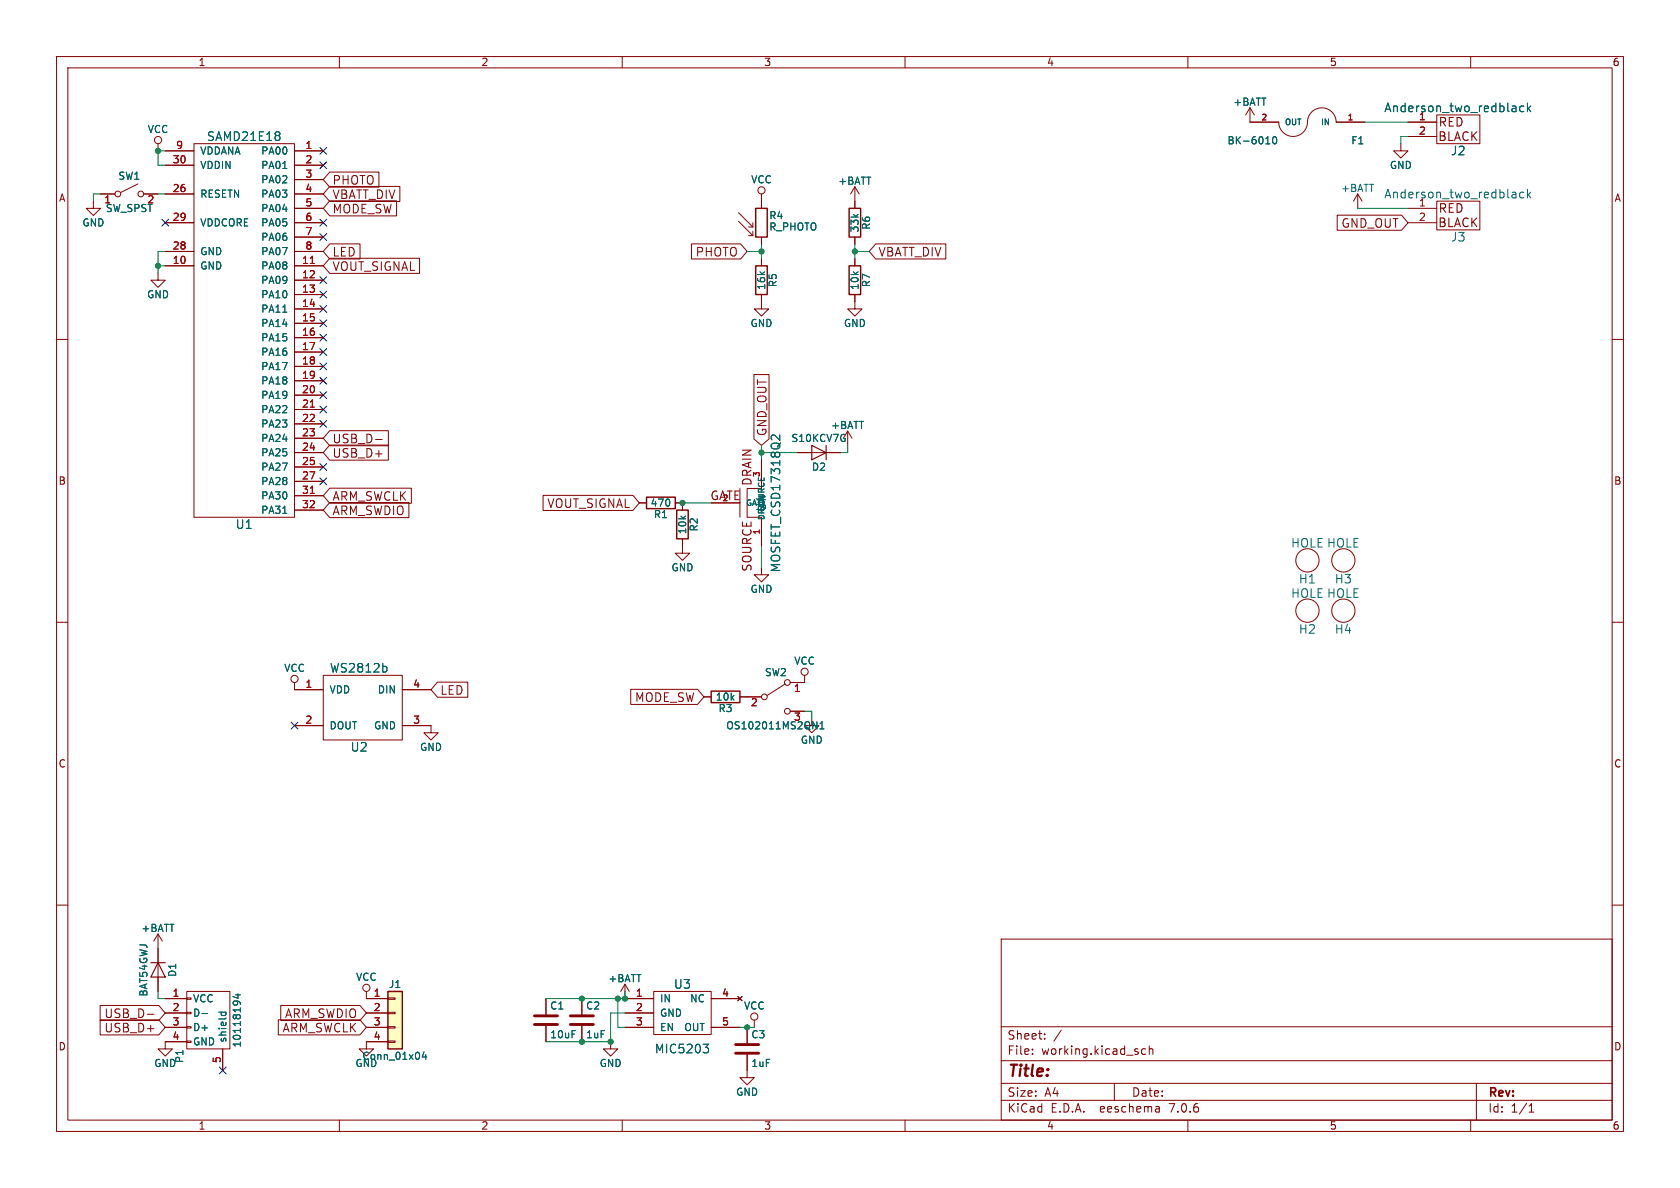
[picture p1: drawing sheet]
EESchema Schematic File Version 2
LIBS:power
LIBS:device
LIBS:switches
LIBS:relays
LIBS:motors
LIBS:transistors
LIBS:conn
LIBS:linear
LIBS:regul
LIBS:74xx
LIBS:cmos4000
LIBS:adc-dac
LIBS:memory
LIBS:xilinx
LIBS:microcontrollers
LIBS:dsp
LIBS:microchip
LIBS:analog_switches
LIBS:motorola
LIBS:texas
LIBS:intel
LIBS:audio
LIBS:interface
LIBS:digital-audio
LIBS:philips
LIBS:display
LIBS:cypress
LIBS:siliconi
LIBS:opto
LIBS:atmel
LIBS:contrib
LIBS:valves
LIBS:homebrew
LIBS:SparkFun-Aesthetics
LIBS:SparkFun-Batteries
LIBS:SparkFun-Boards
LIBS:SparkFun-Capacitors
LIBS:SparkFun-Clocks
LIBS:SparkFun-Coils
LIBS:SparkFun-Connectors
LIBS:SparkFun-DiscreteSemi
LIBS:SparkFun-Displays
LIBS:SparkFun-Electromechanical
LIBS:SparkFun-Fuses
LIBS:SparkFun-GPS
LIBS:SparkFun-Hardware
LIBS:SparkFun-IC-Amplifiers
LIBS:SparkFun-IC-Comms
LIBS:SparkFun-IC-Conversion
LIBS:SparkFun-IC-Logic
LIBS:SparkFun-IC-Memory
LIBS:SparkFun-IC-Microcontroller
LIBS:SparkFun-IC-Power
LIBS:SparkFun-IC-Special-Function
LIBS:SparkFun-Jumpers
LIBS:SparkFun-LED
LIBS:SparkFun-PowerSymbols
LIBS:SparkFun-Resistors
LIBS:SparkFun-RF
LIBS:SparkFun-Sensors
LIBS:SparkFun-Switches
LIBS:battery-protector-v2-cache
EELAYER 25 0
EELAYER END
$Descr A4 11693 8268
encoding utf-8
Sheet 1 1
Title ""
Date ""
Rev ""
Comp ""
Comment1 ""
Comment2 ""
Comment3 ""
Comment4 ""
$EndDescr
$Comp
L SAMD21E18 U1
U 1 1
P 1800 2200
F 0 "U1" H 1700 750 60  0000 C CNN
F 1 "SAMD21E18" H 1700 3450 60  0000 C CNN
F 2 "homebrew:TQFP32-08" H 1800 2200 60  0001 C CNN
F 3 "" H 1800 2200 60  0001 C CNN
	1    1800 2200
	1    0    0    -1  
$EndComp
Text GLabel 2250 3050 2    60   Input ~ 0
USB_D-
Text GLabel 2250 3150 2    60   Input ~ 0
USB_D+
$Comp
L GND #PWR01
U 1 1
P 1100 1900
F 0 "#PWR01" H 1100 1650 50  0001 C CNN
F 1 "GND" H 1100 1750 50  0000 C CNN
F 2 "" H 1100 1900 50  0001 C CNN
F 3 "" H 1100 1900 50  0001 C CNN
	1    1100 1900
	1    0    0    -1  
$EndComp
$Comp
L SW_SPST SW1
U 1 1
P 900 1350
F 0 "SW1" H 900 1475 50  0000 C CNN
F 1 "SW_SPST" H 900 1250 50  0000 C CNN
F 2 "Sparkfun-Switches:TACTILE_SWITCH_SMD_4.6X2.8MM" H 900 1350 50  0001 C CNN
F 3 "" H 900 1350 50  0001 C CNN
	1    900  1350
	1    0    0    -1  
$EndComp
$Comp
L GND #PWR02
U 1 1
P 650 1400
F 0 "#PWR02" H 650 1150 50  0001 C CNN
F 1 "GND" H 650 1250 50  0000 C CNN
F 2 "" H 650 1400 50  0001 C CNN
F 3 "" H 650 1400 50  0001 C CNN
	1    650  1400
	1    0    0    -1  
$EndComp
$Comp
L USB_B_POWER_SUPPLY P1
U 1 1
P 1450 7150
F 0 "P1" H 1650 6950 50  0000 C CNN
F 1 "10118194" H 1400 7350 50  0000 C CNN
F 2 "10118194-0001LF:FRAMATOME_10118194-0001LF" V 1400 7050 50  0001 C CNN
F 3 "" V 1400 7050 50  0000 C CNN
	1    1450 7150
	0    1    1    0   
$EndComp
Text GLabel 1150 7050 0    60   Input ~ 0
USB_D-
Text GLabel 1150 7150 0    60   Input ~ 0
USB_D+
$Comp
L GND #PWR03
U 1 1
P 1150 7250
F 0 "#PWR03" H 1150 7000 50  0001 C CNN
F 1 "GND" H 1150 7100 50  0000 C CNN
F 2 "" H 1150 7250 50  0001 C CNN
F 3 "" H 1150 7250 50  0001 C CNN
	1    1150 7250
	1    0    0    -1  
$EndComp
Text GLabel 2250 3450 2    60   Input ~ 0
ARM_SWCLK
Text GLabel 2250 3550 2    60   Input ~ 0
ARM_SWDIO
Text GLabel 2550 7150 0    60   Input ~ 0
ARM_SWCLK
Text GLabel 2550 7050 0    60   Input ~ 0
ARM_SWDIO
$Comp
L Conn_01x04 J1
U 1 1
P 2750 7050
F 0 "J1" H 2750 7250 50  0000 C CNN
F 1 "Conn_01x04" H 2750 6750 50  0000 C CNN
F 2 "Pin_Headers:Pin_Header_Straight_1x04_Pitch2.54mm" H 2750 7050 50  0001 C CNN
F 3 "" H 2750 7050 50  0001 C CNN
	1    2750 7050
	1    0    0    -1  
$EndComp
$Comp
L GND #PWR04
U 1 1
P 2550 7250
F 0 "#PWR04" H 2550 7000 50  0001 C CNN
F 1 "GND" H 2550 7100 50  0000 C CNN
F 2 "" H 2550 7250 50  0001 C CNN
F 3 "" H 2550 7250 50  0001 C CNN
	1    2550 7250
	1    0    0    -1  
$EndComp
$Comp
L MIC5225 U3
U 1 1
P 4750 7250
F 0 "U3" H 4750 7650 60  0000 C CNN
F 1 "MIC5203" H 4750 7200 60  0000 C CNN
F 2 "TO_SOT_Packages_SMD:SOT-23-5" H 4750 7200 60  0001 C CNN
F 3 "" H 4750 7200 60  0000 C CNN
	1    4750 7250
	1    0    0    -1  
$EndComp
$Comp
L GND #PWR05
U 1 1
P 4250 7250
F 0 "#PWR05" H 4250 7000 50  0001 C CNN
F 1 "GND" H 4250 7100 50  0000 C CNN
F 2 "" H 4250 7250 50  0001 C CNN
F 3 "" H 4250 7250 50  0001 C CNN
	1    4250 7250
	1    0    0    -1  
$EndComp
$Comp
L +BATT #PWR06
U 1 1
P 1100 6600
F 0 "#PWR06" H 1100 6450 50  0001 C CNN
F 1 "+BATT" H 1100 6740 50  0000 C CNN
F 2 "" H 1100 6600 50  0001 C CNN
F 3 "" H 1100 6600 50  0001 C CNN
	1    1100 6600
	1    0    0    -1  
$EndComp
$Comp
L +BATT #PWR07
U 1 1
P 4350 6950
F 0 "#PWR07" H 4350 6800 50  0001 C CNN
F 1 "+BATT" H 4350 7090 50  0000 C CNN
F 2 "" H 4350 6950 50  0001 C CNN
F 3 "" H 4350 6950 50  0001 C CNN
	1    4350 6950
	1    0    0    -1  
$EndComp
$Comp
L C C2
U 1 1
P 4050 7100
F 0 "C2" H 4075 7200 50  0000 L CNN
F 1 "1uF" H 4075 7000 50  0000 L CNN
F 2 "Capacitors_SMD:C_0603" H 4088 6950 50  0001 C CNN
F 3 "" H 4050 7100 50  0001 C CNN
	1    4050 7100
	1    0    0    -1  
$EndComp
$Comp
L C C1
U 1 1
P 3800 7100
F 0 "C1" H 3825 7200 50  0000 L CNN
F 1 "10uF" H 3825 7000 50  0000 L CNN
F 2 "Capacitors_SMD:C_0805" H 3838 6950 50  0001 C CNN
F 3 "" H 3800 7100 50  0001 C CNN
	1    3800 7100
	1    0    0    -1  
$EndComp
$Comp
L C C3
U 1 1
P 5200 7300
F 0 "C3" H 5225 7400 50  0000 L CNN
F 1 "1uF" H 5225 7200 50  0000 L CNN
F 2 "Capacitors_SMD:C_0603" H 5238 7150 50  0001 C CNN
F 3 "" H 5200 7300 50  0001 C CNN
	1    5200 7300
	1    0    0    -1  
$EndComp
$Comp
L GND #PWR08
U 1 1
P 5200 7450
F 0 "#PWR08" H 5200 7200 50  0001 C CNN
F 1 "GND" H 5200 7300 50  0000 C CNN
F 2 "" H 5200 7450 50  0001 C CNN
F 3 "" H 5200 7450 50  0001 C CNN
	1    5200 7450
	1    0    0    -1  
$EndComp
$Comp
L Anderson_two_redblack J2
U 1 1
P 10150 900
F 0 "J2" H 10150 750 60  0000 C CNN
F 1 "Anderson_two_redblack" H 10150 1050 60  0000 C CNN
F 2 "homebrew:Anderson_1337G3_right_angle_bottom_two" H 10100 750 60  0001 C CNN
F 3 "" H 10100 750 60  0001 C CNN
	1    10150 900 
	1    0    0    -1  
$EndComp
$Comp
L Anderson_two_redblack J3
U 1 1
P 10150 1500
F 0 "J3" H 10150 1350 60  0000 C CNN
F 1 "Anderson_two_redblack" H 10150 1650 60  0000 C CNN
F 2 "homebrew:Anderson_1337G3_right_angle_bottom_two" H 10100 1350 60  0001 C CNN
F 3 "" H 10100 1350 60  0001 C CNN
	1    10150 1500
	1    0    0    -1  
$EndComp
$Comp
L +BATT #PWR09
U 1 1
P 8700 850
F 0 "#PWR09" H 8700 700 50  0001 C CNN
F 1 "+BATT" H 8700 990 50  0000 C CNN
F 2 "" H 8700 850 50  0001 C CNN
F 3 "" H 8700 850 50  0001 C CNN
	1    8700 850 
	1    0    0    -1  
$EndComp
$Comp
L GND #PWR010
U 1 1
P 9750 1000
F 0 "#PWR010" H 9750 750 50  0001 C CNN
F 1 "GND" H 9750 850 50  0000 C CNN
F 2 "" H 9750 1000 50  0001 C CNN
F 3 "" H 9750 1000 50  0001 C CNN
	1    9750 1000
	1    0    0    -1  
$EndComp
Text GLabel 9800 1550 0    60   Input ~ 0
GND_OUT
$Comp
L VCC #PWR011
U 1 1
P 5250 7150
F 0 "#PWR011" H 5250 7000 50  0001 C CNN
F 1 "VCC" H 5250 7300 50  0000 C CNN
F 2 "" H 5250 7150 50  0001 C CNN
F 3 "" H 5250 7150 50  0001 C CNN
	1    5250 7150
	1    0    0    -1  
$EndComp
$Comp
L VCC #PWR012
U 1 1
P 2550 6950
F 0 "#PWR012" H 2550 6800 50  0001 C CNN
F 1 "VCC" H 2550 7100 50  0000 C CNN
F 2 "" H 2550 6950 50  0001 C CNN
F 3 "" H 2550 6950 50  0001 C CNN
	1    2550 6950
	1    0    0    -1  
$EndComp
$Comp
L VCC #PWR013
U 1 1
P 1100 1050
F 0 "#PWR013" H 1100 900 50  0001 C CNN
F 1 "VCC" H 1100 1200 50  0000 C CNN
F 2 "" H 1100 1050 50  0001 C CNN
F 3 "" H 1100 1050 50  0001 C CNN
	1    1100 1050
	1    0    0    -1  
$EndComp
$Comp
L POWER_FUSE F1
U 1 1
P 9100 850
F 0 "F1" H 8700 950 50  0000 L BNN
F 1 "BK-6010" H 9300 950 50  0000 L BNN
F 2 "homebrew:FUSEHOLDER_ATC_Bk-6010" H 9130 1000 20  0001 C CNN
F 3 "" H 9100 850 60  0000 C CNN
	1    9100 850 
	-1   0    0    1   
$EndComp
$Comp
L R_PHOTO R4
U 1 1
P 5300 1550
F 0 "R4" H 5350 1600 50  0000 L CNN
F 1 "R_PHOTO" H 5350 1550 50  0000 L TNN
F 2 "homebrew:R_PHOTO" V 5350 1300 50  0001 L CNN
F 3 "" H 5300 1500 50  0001 C CNN
	1    5300 1550
	1    0    0    -1  
$EndComp
Text GLabel 2250 1250 2    60   Input ~ 0
PHOTO
Text GLabel 2250 1350 2    60   Input ~ 0
VBATT_DIV
$Comp
L VCC #PWR014
U 1 1
P 5300 1400
F 0 "#PWR014" H 5300 1250 50  0001 C CNN
F 1 "VCC" H 5300 1550 50  0000 C CNN
F 2 "" H 5300 1400 50  0001 C CNN
F 3 "" H 5300 1400 50  0001 C CNN
	1    5300 1400
	1    0    0    -1  
$EndComp
$Comp
L R R5
U 1 1
P 5300 1950
F 0 "R5" V 5380 1950 50  0000 C CNN
F 1 "16k" V 5300 1950 50  0000 C CNN
F 2 "Resistors_SMD:R_0603" V 5230 1950 50  0001 C CNN
F 3 "" H 5300 1950 50  0001 C CNN
	1    5300 1950
	1    0    0    -1  
$EndComp
$Comp
L GND #PWR015
U 1 1
P 5300 2100
F 0 "#PWR015" H 5300 1850 50  0001 C CNN
F 1 "GND" H 5300 1950 50  0000 C CNN
F 2 "" H 5300 2100 50  0001 C CNN
F 3 "" H 5300 2100 50  0001 C CNN
	1    5300 2100
	1    0    0    -1  
$EndComp
Text GLabel 5200 1750 0    60   Input ~ 0
PHOTO
$Comp
L R R6
U 1 1
P 5950 1550
F 0 "R6" V 6030 1550 50  0000 C CNN
F 1 "33k" V 5950 1550 50  0000 C CNN
F 2 "Resistors_SMD:R_0603" V 5880 1550 50  0001 C CNN
F 3 "" H 5950 1550 50  0001 C CNN
	1    5950 1550
	1    0    0    -1  
$EndComp
$Comp
L R R7
U 1 1
P 5950 1950
F 0 "R7" V 6030 1950 50  0000 C CNN
F 1 "10k" V 5950 1950 50  0000 C CNN
F 2 "Resistors_SMD:R_0603" V 5880 1950 50  0001 C CNN
F 3 "" H 5950 1950 50  0001 C CNN
	1    5950 1950
	1    0    0    -1  
$EndComp
$Comp
L +BATT #PWR016
U 1 1
P 5950 1400
F 0 "#PWR016" H 5950 1250 50  0001 C CNN
F 1 "+BATT" H 5950 1540 50  0000 C CNN
F 2 "" H 5950 1400 50  0001 C CNN
F 3 "" H 5950 1400 50  0001 C CNN
	1    5950 1400
	1    0    0    -1  
$EndComp
Text GLabel 6050 1750 2    60   Input ~ 0
VBATT_DIV
$Comp
L GND #PWR017
U 1 1
P 5950 2100
F 0 "#PWR017" H 5950 1850 50  0001 C CNN
F 1 "GND" H 5950 1950 50  0000 C CNN
F 2 "" H 5950 2100 50  0001 C CNN
F 3 "" H 5950 2100 50  0001 C CNN
	1    5950 2100
	1    0    0    -1  
$EndComp
Text GLabel 2250 1850 2    60   Input ~ 0
VOUT_SIGNAL
Text GLabel 4450 3500 0    60   Input ~ 0
VOUT_SIGNAL
$Comp
L R R2
U 1 1
P 4750 3650
F 0 "R2" V 4830 3650 50  0000 C CNN
F 1 "10k" V 4750 3650 50  0000 C CNN
F 2 "Resistors_SMD:R_0603" V 4680 3650 50  0001 C CNN
F 3 "" H 4750 3650 50  0001 C CNN
	1    4750 3650
	1    0    0    -1  
$EndComp
$Comp
L GND #PWR018
U 1 1
P 4750 3800
F 0 "#PWR018" H 4750 3550 50  0001 C CNN
F 1 "GND" H 4750 3650 50  0000 C CNN
F 2 "" H 4750 3800 50  0001 C CNN
F 3 "" H 4750 3800 50  0001 C CNN
	1    4750 3800
	1    0    0    -1  
$EndComp
$Comp
L R R1
U 1 1
P 4600 3500
F 0 "R1" V 4680 3500 50  0000 C CNN
F 1 "470" V 4600 3500 50  0000 C CNN
F 2 "Resistors_SMD:R_0603" V 4530 3500 50  0001 C CNN
F 3 "" H 4600 3500 50  0001 C CNN
	1    4600 3500
	0    1    1    0   
$EndComp
$Comp
L GND #PWR019
U 1 1
P 5300 3950
F 0 "#PWR019" H 5300 3700 50  0001 C CNN
F 1 "GND" H 5300 3800 50  0000 C CNN
F 2 "" H 5300 3950 50  0001 C CNN
F 3 "" H 5300 3950 50  0001 C CNN
	1    5300 3950
	1    0    0    -1  
$EndComp
Text GLabel 5300 3100 1    60   Input ~ 0
GND_OUT
$Comp
L D D2
U 1 1
P 5700 3150
F 0 "D2" H 5700 3250 50  0000 C CNN
F 1 "S10KCV7G" H 5700 3050 50  0000 C CNN
F 2 "homebrew:DIODE-DO-214AB" H 5700 3150 50  0001 C CNN
F 3 "" H 5700 3150 50  0001 C CNN
	1    5700 3150
	-1   0    0    1   
$EndComp
$Comp
L +BATT #PWR020
U 1 1
P 9450 1450
F 0 "#PWR020" H 9450 1300 50  0001 C CNN
F 1 "+BATT" H 9450 1590 50  0000 C CNN
F 2 "" H 9450 1450 50  0001 C CNN
F 3 "" H 9450 1450 50  0001 C CNN
	1    9450 1450
	1    0    0    -1  
$EndComp
Wire Wire Line
	1100 1050 1150 1050
Wire Wire Line
	1100 1050 1100 1150
Wire Wire Line
	1100 1150 1150 1150
Wire Wire Line
	1150 1750 1100 1750
Wire Wire Line
	1100 1750 1100 1900
Wire Wire Line
	1150 1850 1100 1850
Connection ~ 1100 1850
Wire Wire Line
	1150 1350 1100 1350
Wire Wire Line
	650  1350 700  1350
Wire Wire Line
	650  1350 650  1400
Wire Wire Line
	4350 6950 4350 6900
Wire Wire Line
	4300 6950 4300 7150
Wire Wire Line
	4300 7150 4350 7150
Wire Wire Line
	3800 6950 4350 6950
Connection ~ 4300 6950
Connection ~ 4050 6950
Wire Wire Line
	3800 7250 4250 7250
Wire Wire Line
	4250 7250 4250 7050
Wire Wire Line
	4250 7050 4350 7050
Connection ~ 4050 7250
Wire Wire Line
	5150 7150 5250 7150
Connection ~ 5200 7150
Wire Wire Line
	9800 850  9500 850 
Wire Wire Line
	9800 950  9750 950 
Wire Wire Line
	9750 950  9750 1000
Wire Wire Line
	5300 1700 5300 1800
Wire Wire Line
	5200 1750 5300 1750
Connection ~ 5300 1750
Wire Wire Line
	5950 1700 5950 1800
Wire Wire Line
	6050 1750 5950 1750
Connection ~ 5950 1750
Wire Wire Line
	4750 3500 4950 3500
Wire Wire Line
	5300 3950 5300 3800
Wire Wire Line
	9450 1450 9800 1450
Wire Wire Line
	5300 3100 5300 3200
Connection ~ 5300 3150
$Comp
L +BATT #PWR021
U 1 1
P 5900 3100
F 0 "#PWR021" H 5900 2950 50  0001 C CNN
F 1 "+BATT" H 5900 3240 50  0000 C CNN
F 2 "" H 5900 3100 50  0001 C CNN
F 3 "" H 5900 3100 50  0001 C CNN
	1    5900 3100
	1    0    0    -1  
$EndComp
Wire Wire Line
	5550 3150 5300 3150
Wire Wire Line
	5900 3100 5900 3150
Wire Wire Line
	5900 3150 5850 3150
Text GLabel 2250 1750 2    60   Input ~ 0
LED
$Comp
L WS2812b U2
U 1 1
P 2550 4900
F 0 "U2" H 2500 4600 60  0000 C CNN
F 1 "WS2812b" H 2500 5150 60  0000 C CNN
F 2 "homebrew:WS2812B" H 2500 4300 60  0001 C CNN
F 3 "" H 2500 4300 60  0001 C CNN
	1    2550 4900
	1    0    0    -1  
$EndComp
$Comp
L VCC #PWR022
U 1 1
P 2050 4800
F 0 "#PWR022" H 2050 4650 50  0001 C CNN
F 1 "VCC" H 2050 4950 50  0000 C CNN
F 2 "" H 2050 4800 50  0001 C CNN
F 3 "" H 2050 4800 50  0001 C CNN
	1    2050 4800
	1    0    0    -1  
$EndComp
$Comp
L GND #PWR023
U 1 1
P 3000 5050
F 0 "#PWR023" H 3000 4800 50  0001 C CNN
F 1 "GND" H 3000 4900 50  0000 C CNN
F 2 "" H 3000 5050 50  0001 C CNN
F 3 "" H 3000 5050 50  0001 C CNN
	1    3000 5050
	1    0    0    -1  
$EndComp
Text GLabel 3000 4800 2    60   Input ~ 0
LED
$Comp
L D D1
U 1 1
P 1100 6750
F 0 "D1" H 1100 6850 50  0000 C CNN
F 1 "BAT54GWJ" H 1100 6650 50  0000 C CNN
F 2 "Diodes_SMD:D_SOD-123" H 1100 6750 50  0001 C CNN
F 3 "" H 1100 6750 50  0001 C CNN
	1    1100 6750
	0    1    1    0   
$EndComp
Wire Wire Line
	1150 6950 1100 6950
Wire Wire Line
	1100 6950 1100 6900
$Comp
L SW_SPDT SW2
U 1 1
P 5400 4850
F 0 "SW2" H 5400 5020 50  0000 C CNN
F 1 "OS102011MS2QN1" H 5400 4650 50  0000 C CNN
F 2 "homebrew:SW_2POS_OS102011MS2QN1" H 5400 4850 50  0001 C CNN
F 3 "" H 5400 4850 50  0001 C CNN
	1    5400 4850
	1    0    0    -1  
$EndComp
Text GLabel 2250 1450 2    60   Input ~ 0
MODE_SW
Text GLabel 4900 4850 0    60   Input ~ 0
MODE_SW
$Comp
L R R3
U 1 1
P 5050 4850
F 0 "R3" V 5130 4850 50  0000 C CNN
F 1 "10k" V 5050 4850 50  0000 C CNN
F 2 "Resistors_SMD:R_0603" V 4980 4850 50  0001 C CNN
F 3 "" H 5050 4850 50  0001 C CNN
	1    5050 4850
	0    1    1    0   
$EndComp
$Comp
L VCC #PWR024
U 1 1
P 5600 4750
F 0 "#PWR024" H 5600 4600 50  0001 C CNN
F 1 "VCC" H 5600 4900 50  0000 C CNN
F 2 "" H 5600 4750 50  0001 C CNN
F 3 "" H 5600 4750 50  0001 C CNN
	1    5600 4750
	1    0    0    -1  
$EndComp
$Comp
L GND #PWR025
U 1 1
P 5650 5000
F 0 "#PWR025" H 5650 4750 50  0001 C CNN
F 1 "GND" H 5650 4850 50  0000 C CNN
F 2 "" H 5650 5000 50  0001 C CNN
F 3 "" H 5650 5000 50  0001 C CNN
	1    5650 5000
	1    0    0    -1  
$EndComp
Wire Wire Line
	5600 4950 5650 4950
Wire Wire Line
	5650 4950 5650 5000
NoConn ~ 2250 1050
NoConn ~ 2250 1150
NoConn ~ 2250 1650
NoConn ~ 2250 1950
NoConn ~ 2250 2050
NoConn ~ 2250 2150
NoConn ~ 2250 2250
NoConn ~ 2250 2350
NoConn ~ 2250 2450
NoConn ~ 2250 2550
NoConn ~ 2250 2650
NoConn ~ 2250 2750
NoConn ~ 2250 2850
NoConn ~ 2250 2950
NoConn ~ 2250 3250
NoConn ~ 2250 3350
NoConn ~ 1150 1550
NoConn ~ 1550 7450
NoConn ~ 2050 5050
$Comp
L MOSFET_CSD17318Q2 U4
U 1 1
P 5400 3500
F 0 "U4" H 5400 3600 60  0000 C CNN
F 1 "MOSFET_CSD17318Q2" H 5400 3500 60  0000 C CNN
F 2 "homebrew:TRANS_CSD17318Q2T" H 5400 3450 60  0001 C CNN
F 3 "" H 5400 3450 60  0000 C CNN
	1    5400 3500
	0    -1   -1   0   
$EndComp
$Comp
L HOLE H1
U 1 1
P 9100 3900
F 0 "H1" H 9100 3770 60  0000 C CNN
F 1 "HOLE" H 9100 4020 60  0000 C CNN
F 2 "homebrew:HOLE_M4" H 9100 3900 60  0001 C CNN
F 3 "" H 9100 3900 60  0001 C CNN
	1    9100 3900
	1    0    0    -1  
$EndComp
$Comp
L HOLE H3
U 1 1
P 9350 3900
F 0 "H3" H 9350 3770 60  0000 C CNN
F 1 "HOLE" H 9350 4020 60  0000 C CNN
F 2 "homebrew:HOLE_M4" H 9350 3900 60  0001 C CNN
F 3 "" H 9350 3900 60  0001 C CNN
	1    9350 3900
	1    0    0    -1  
$EndComp
$Comp
L HOLE H2
U 1 1
P 9100 4250
F 0 "H2" H 9100 4120 60  0000 C CNN
F 1 "HOLE" H 9100 4370 60  0000 C CNN
F 2 "homebrew:HOLE_M4" H 9100 4250 60  0001 C CNN
F 3 "" H 9100 4250 60  0001 C CNN
	1    9100 4250
	1    0    0    -1  
$EndComp
$Comp
L HOLE H4
U 1 1
P 9350 4250
F 0 "H4" H 9350 4120 60  0000 C CNN
F 1 "HOLE" H 9350 4370 60  0000 C CNN
F 2 "homebrew:HOLE_M4" H 9350 4250 60  0001 C CNN
F 3 "" H 9350 4250 60  0001 C CNN
	1    9350 4250
	1    0    0    -1  
$EndComp
NoConn ~ 2250 1550
$EndSCHEMATC
